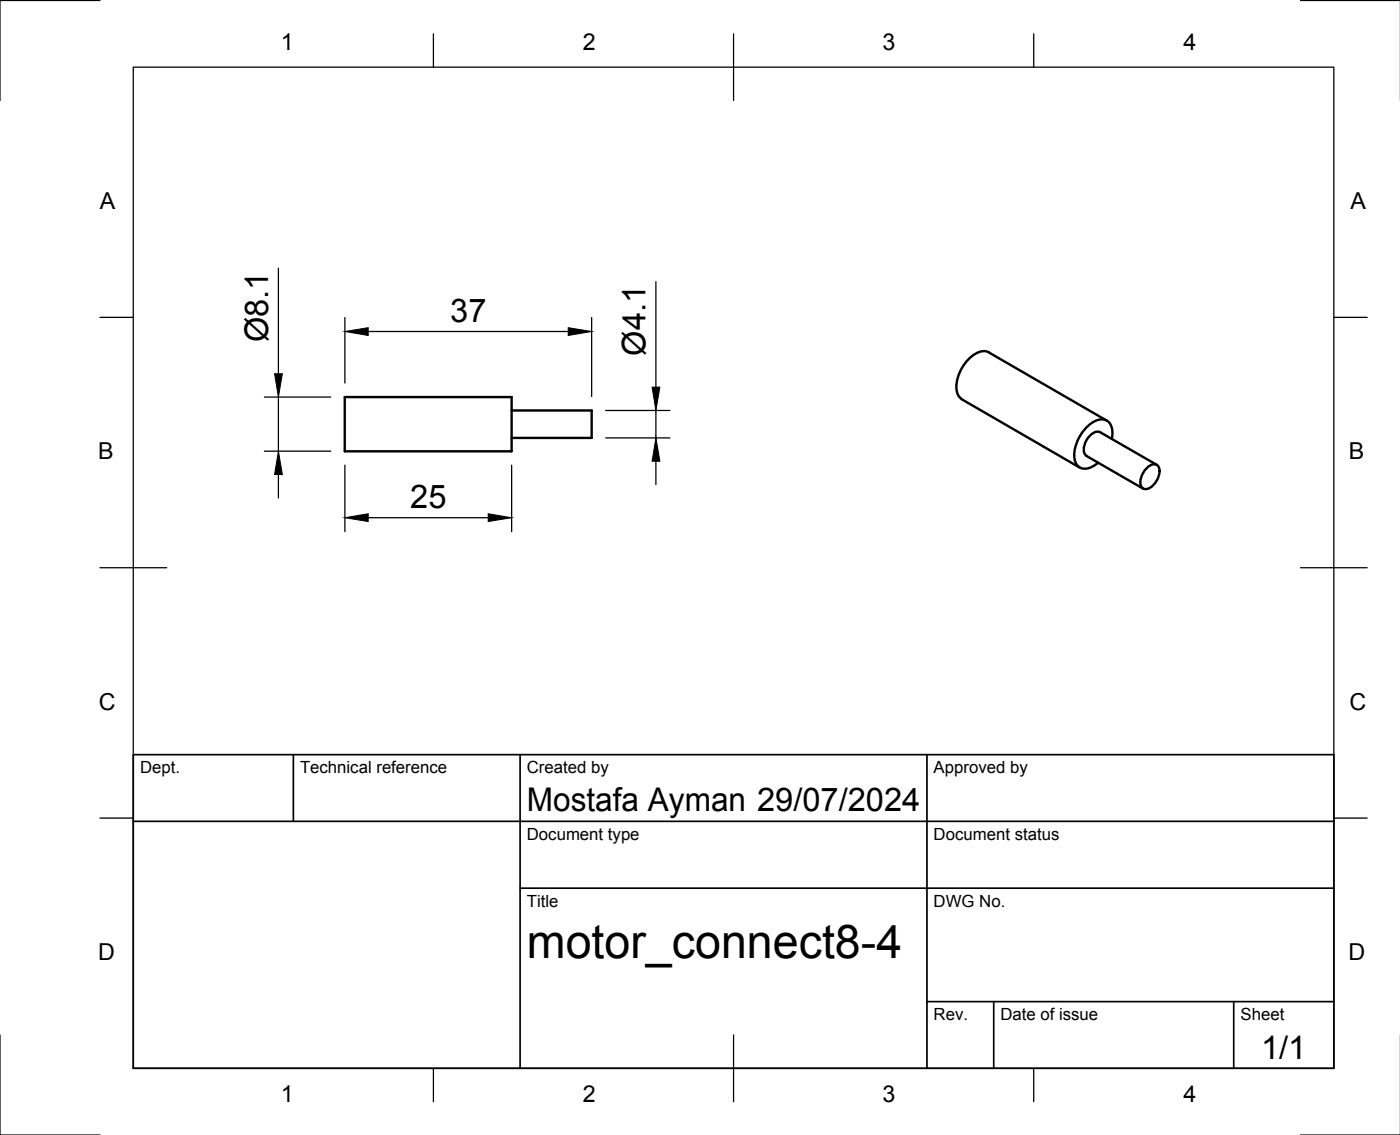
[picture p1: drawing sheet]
<svg xmlns="http://www.w3.org/2000/svg" width="210mm" height="170mm" viewBox="0 0 210 170" stroke-linecap="round" stroke-linejoin="round" font-family="sans-serif">
<!-- layer: Visible -->
<path d="M51.7 59.5h25v8.1h-25zM144.2 59.8l17.7 10.2M148.3 52.8l17.6 10.2M148.3 52.8a2.75 2.75 0 0 0-3.1 1.1 5.5 5.5 0 0 0-1.6 5.2l.3 .4 .3 .3M76.7 61.5h12v4.1h-12M166.7 65.8a2.34 2.34 0 0 0-.9-2.9 2.96 2.96 0 0 0-3 1.2 5.6 5.6 0 0 0-1.6 5.1 1.59 1.59 0 0 0 2.4 .8l1-.7M172 70a1.02 1.02 0 0 1 1.8 .1 2.9 2.9 0 0 1-1.8 3.2 .84 .84 0 0 1-1-1.1 3.2 3.2 0 0 1 1-2.2zM173.4 69.6l-8.5-4.8a1.8 1.8 0 0 0-2 1.1 1.8 1.8 0 0 0 0 2.4l8.5 4.9" fill="none" stroke="#000" stroke-width=".36"/>
<!-- layer: BORDER -->
<g fill="none" stroke="#000" stroke-width=".19">
<path d="M15 .1h-15v15M20 10.1h180v149.9h-180zM65 5.1v5M110 5.1v10M155 5.1v5M195 .1h15M15 47.5h5M200 47.5h5M15 85.1h10M195 85.1h10M15 122.6h5M200 122.6h5"/>
<path d="M0 155.1v14.9h15M110 155.1v9.9M65 160v5M155 160v5M195 170h15"/>
</g>
<!-- layer: TITLEBLOCK -->
<path d="M20 113.1h180v46.9h-180zM44 113.1v9.9M78 113.1v46.9M139 113.1v46.9M20 123h180M78 133.1h122M139 150.1h61M149 150.1v9.9M185 150.1v9.9" fill="none" stroke="#000" stroke-width=".25"/>
<!-- layer: FD_Dimensions -->
<g fill="none" stroke="#000" stroke-width=".19">
<path d="M39.6 59.5h10M41.7 40.2v15.8M41.7 59.5v8.1M51.7 47.6v9.8M55.2 49.7h30M88.7 47.6v11.8M98.3 42.2v15.8M39.6 67.6h10M41.7 71.1v3.5M51.7 69.7v10M55.2 77.6h18M76.7 69.7v10"/>
<path d="M90.8 65.6h9.6M90.8 61.5h9.6M98.3 61.5v4.1M98.3 69.1v3.5"/>
</g>
<path d="M41.2 56h1.1l-.6 3.5zM51.7 49.7l3.5-.6v1.2zM85.2 49.1l3.5 .6-3.5 .6zM97.8 58h1.1l-.6 3.5zM41.7 67.6l.6 3.5h-1.1zM51.7 77.6l3.5-.6v1.1zM73.2 77l3.5 .6-3.5 .5zM98.3 65.6l.6 3.5h-1.1z" fill="#000" stroke="#000" stroke-width=".15"/>
<text font-size="7" x="79" y="143.6">motor_connect8-4</text>
<g font-size="4.9">
<text x="40.2" y="51.3" transform="rotate(-90 40.2 51.3)">Ø8.1</text>
<text x="67.5" y="48.2">37</text>
<text x="96.8" y="53.3" transform="rotate(-90 96.8 53.3)">Ø4.1</text>
<text x="61.5" y="76.1">25</text>
<text x="79" y="121.5">Mostafa Ayman 29/07/2024</text>
<text x="189.1" y="158.7">1/1</text>
</g>
<g font-size="3.5">
<text x="42.1" y="7.6">1</text>
<text x="87.4" y="7.6">2</text>
<text x="132.3" y="7.6">3</text>
<text x="177.4" y="7.6">4</text>
<text x="15" y="31.3">A</text>
<text x="202.5" y="31.3">A</text>
<text x="14.7" y="68.8">B</text>
<text x="202.2" y="68.8">B</text>
<text x="14.8" y="106.3">C</text>
<text x="202.3" y="106.3">C</text>
<text x="14.7" y="143.8">D</text>
<text x="202.2" y="143.8">D</text>
<text x="42.1" y="165.1">1</text>
<text x="87.4" y="165.1">2</text>
<text x="132.3" y="165.1">3</text>
<text x="177.4" y="165">4</text>
</g>
<g font-size="2.5">
<text x="21" y="115.9">Dept.</text>
<text x="45" y="115.9">Technical reference</text>
<text x="79" y="115.9">Created by</text>
<text x="140" y="115.9">Approved by</text>
<text x="79" y="125.8">Document type</text>
<text x="140" y="125.8">Document status</text>
<text x="79" y="135.9">Title</text>
<text x="140" y="135.9">DWG No.</text>
<text x="140" y="152.9">Rev.</text>
<text x="150" y="152.9">Date of issue</text>
<text x="186" y="152.9">Sheet</text>
</g>
</svg>
